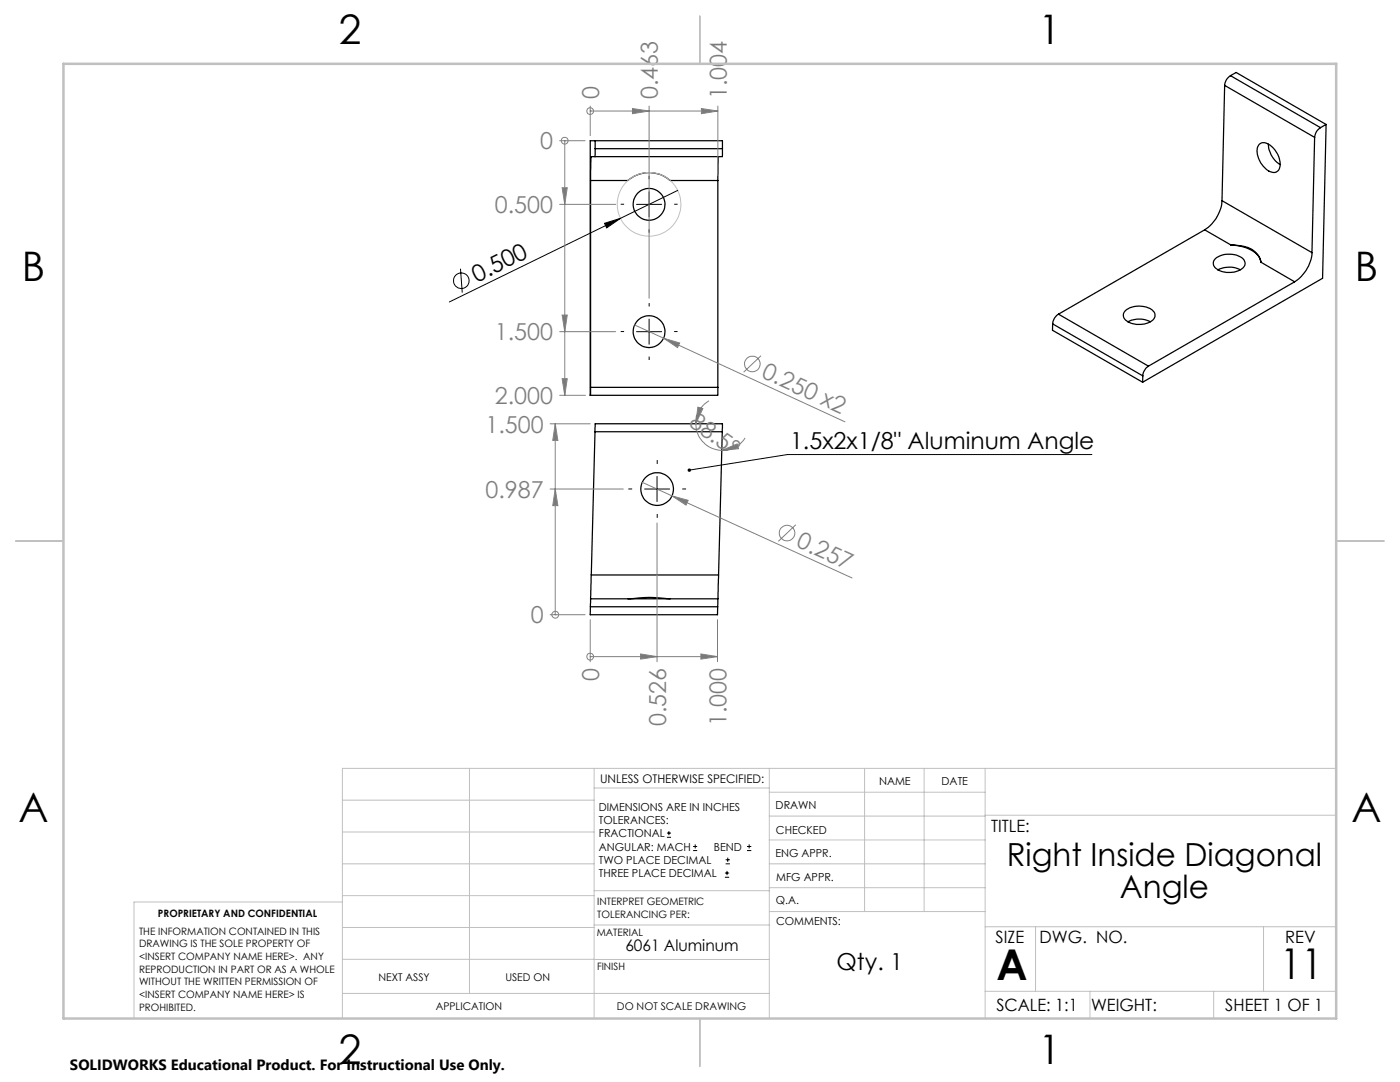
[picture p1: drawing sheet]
<svg xmlns="http://www.w3.org/2000/svg" width="279mm" height="216mm" viewBox="0 0 279 216" stroke-linecap="round" stroke-linejoin="round" font-family="sans-serif">
<g fill="none" stroke="#000" stroke-width=".25">
<path d="M244.4 17l18 10.4M244.4 17l-.5 23M245.6 15.1a2.45 2.45 0 0 0-1.2 1.9M245.6 15.1l17.9 10.4M245.6 15.1l1.1-.6 18 10.3M117.9 36h7.4a6.4 6.4 0 0 1 8.4 0h9.6M117.9 36v41.3M118.8 29.7l-.1 1.6M118.8 29.7h25.4M118.8 28.1v1.6M143.3 36v41.3M143.4 31.3l-.1 4.7"/>
<path d="M144.2 29.7l-.1 1.6h-26.1l-.1 4.7M144.2 29.7v-1.6h-26.4v50.8h25.4l.1-1.6M251.3 28.8a1.72 1.72 0 0 1 2.4 .4 4.3 4.3 0 0 1 1.5 4.7 1.79 1.79 0 0 1-2.8-.5 4.2 4.2 0 0 1-1.3-4.4zM253.1 28.8a5 5 0 0 0 2.4 4M262.4 27.4l-.6 23M263.5 25.5a2.45 2.45 0 0 0-1.1 1.9M264.7 24.8l-1.2 .7M264.7 24.8l-.8 30.7-35.9 20.8M240.4 45.9l5.3 3M240.4 45.9l-29.2 16.8M242.4 51.8a4.5 4.5 0 0 1 5.9 .1 1.39 1.39 0 0 1-1 2 4.3 4.3 0 0 1-5-.8l-.2-.7zM243.1 53.8a5 5 0 0 1 4.4 0"/>
<path d="M243.9 40a7.7 7.7 0 0 1-3.5 5.9M243.9 40l17.9 10.4M245.7 48.9a6.9 6.9 0 0 1 5.6 2.5l.3 .9M245.7 48.9h.5a5.8 5.8 0 0 1 4.8 1.9l.4 .5 .2 1M251.6 52.3l6.8 3.9M258.4 56.2l-29.2 16.9M261.8 50.4a7.7 7.7 0 0 1-3.4 5.8M117.9 77.3l-.1 1.6M117.9 77.3h25.4M210.1 64.6l18 10.4M210.1 64.6l-.1 1.3 18 10.4M211.2 62.7a2.45 2.45 0 0 0-1.1 1.9"/>
<path d="M211.2 62.7l18 10.4M224.7 61.9a4.5 4.5 0 0 1 5.6 .4 1.54 1.54 0 0 1-1.2 2.2 4.3 4.3 0 0 1-4.8-1.1l-.1-.9zM225.1 64.2a5 5 0 0 1 4.5 0M228.1 75l-.1 1.3M229.2 73.1a2.55 2.55 0 0 0-1.1 1.9M118.7 86.1l.1-1.5h25.4l-.1 1.5M118.7 86.1h25.4M118.7 86.1l-.7 28.6M144.1 86.1l-.7 28.6M117.9 119.5l-.1 1.6M117.9 119.5h25.4M118 114.7l-.1 4.8"/>
<path d="M118 114.7h25.4M125.3 119.5a31.6 31.6 0 0 1 8.4 0M143.3 119.5l-.1 1.6M143.4 114.7l-.1 4.8M117.8 121.1v1.6h25.4v-1.6M117.8 121.1h25.4"/>
<circle cx="129.5" cy="40.8" r="3.2"/>
<circle cx="129.5" cy="66.2" r="3.2"/>
<circle cx="131.2" cy="97.6" r="3.3"/>
</g>
<g fill="none" stroke="#808080" stroke-width=".2">
<path d="M111.7 28.1h5.1M112.2 37.5h1l-.5 3.3zM112.7 28.1h.1M112.7 28.1v50.8M117.8 22.2h.1M117.8 21.2v5.9M117.8 22.2h25.5M126.2 21.7l3.3 .5-3.3 .5zM129.5 21.2v38.3M140 21.7l3.3 .5-3.3 .5zM143.3 21.2v13.8M111.7 40.8h11.2"/>
<path d="M111.7 66.2h11.2M111.7 78.9h5.1M112.2 62.9h1l-.5 3.3zM112.2 75.6h1l-.5 3.3zM126.6 64.8l5.8 2.7M132.4 67.5l3.2 .9-.4 1zM132.4 67.5l36.2 16.7M141.5 80a5.3 5.3 0 0 0-2.6 4.6M151.9 71l-3.5 3.3M109.8 97.6h14.6M109.8 84.6h8M110.8 97.6l.5 3.3h-1z"/>
<path d="M110.8 84.6l.5 3.3h-1zM110.8 84.6v38.1M128.2 96.2l41.8 19.1M134.1 99l3.2 .8-.4 1zM138.9 84.6a5.4 5.4 0 0 0 5.1 5.3M139.3 81.2l1 .3-1.4 3.1zM144 89.9l3.1-1.3 .3 .9zM148.7 87.4a5.3 5.3 0 0 1-4.7 2.5M131.1 104.4v27.6M158.8 104.7l-3.5 3.3M109.8 122.7h7M110.8 122.7h.1"/>
<path d="M117.8 131h.1M117.8 123.6v8.4M117.8 131h25.4M127.8 130.5l3.3 .5-3.3 .5zM139.9 130.5l3.3 .5-3.3 .5zM143.2 123.6v8.4"/>
<circle cx="112.7" cy="28.1" r=".68"/>
<circle cx="117.8" cy="22.2" r=".68"/>
<circle cx="150.1" cy="72.6" r="1.55"/>
<circle cx="157.1" cy="106.4" r="1.56"/>
<circle cx="110.8" cy="122.7" r=".68"/>
<circle cx="117.8" cy="131" r=".69"/>
</g>
<g fill="none" stroke="#000" stroke-width=".2">
<path d="M129.5 38.3v5M135.3 38l-11.5 5.6M91.9 53.6l.4 4.8M120.6 44.6l3.2-1-2.7 1.9zM123.8 43.6l-34.1 16.7M127 40.8h5M127 66.2h5M129.5 63.7v5M128.7 97.6h4.9M131.1 95.1v5M217.9 90.7h-60.7l-19.6 3.1M133.1 167.1h.8"/>
<path d="M133.1 166.2h.8M133.5 165.8v.9M138.3 169.7h.8M138.3 168.9h.8M138.7 168.5v.8M144.7 175h.8M144.7 174.2h.8M144.8 172.4h.9M144.8 171.6h.9M145.1 173.8v.8M145.2 171.1v.9M149.1 169.7h.8"/>
<path d="M149.1 168.9h.8M149.5 168.5v.8"/>
<circle cx="92.1" cy="56" r="1.55"/>
</g>
<g fill="none" stroke="#c0c0c0" stroke-width=".2">
<path d="M68.3 159.7h50.3M93.7 153.3v44.9M118.6 153.3v49.9M118.6 157.2h34.9M153.5 153.3v49.9M153.5 158.1h43.1M172.5 153.3v28.6M184.4 153.3v28.6M196.6 153.3v49.9M266.7 153.3h-198.4v49.9M68.3 178.7h50.3M68.3 172.4h50.3"/>
<path d="M68.3 166h50.3M68.3 180h-41.6v23.2M118.6 177.7h35M153.5 167.6h43.1M153.5 162.8h43.1M153.5 172.4h43.1M153.5 177.1h43.1M196.6 162.7h70.1M68.3 198.2h85.2M68.3 191.4l85.2 .1M68.3 185.1h50.3M118.6 184.6h35"/>
<path d="M153.6 181.9h43M196.6 197.8h70.1M196.6 184.9h70.1M206.7 184.9v12.9M217.5 197.8v5.4M242.2 197.8v5.4M252.2 184.9v12.9"/>
<circle cx="129.5" cy="40.8" r="6.4"/>
</g>
<path d="M129.6 35.8v-.7M124.6 40.8h-.7M129.6 45.8v.6M134.6 40.8h.6M124.6 66.2h-.7M129.6 61.2v-.7M129.6 71.2v.6M134.6 66.2h.6M126.2 97.6h-.8M131.2 92.6v-.8M136.2 97.6h.7M131.2 102.6v.7" fill="none" stroke="#000" stroke-width=".2" stroke-dasharray="15.2 1.3 1.3 1.3" stroke-linecap="butt"/>
<path d="M139.7 3.2v9.5M3.1 107.9h9.6M266.7 107.9h9.5M139.7 203.2v9.6" fill="none" stroke="#c0c0c0" stroke-width=".25"/>
<path d="M12.7 12.7h254v190.5h-254z" fill="none" stroke="#c0c0c0" stroke-width=".5"/>
<path d="M137.3 93.6a.34 .34 0 0 1 .6 0 .34 .34 0 0 1-.2 .5 .34 .34 0 0 1-.5-.2l.4-.1-.4 .1z" fill="#000"/>
<g fill="#808080">
<path d="M132.4 67.5l3.2 .9-.4 1z"/>
<path d="M134.1 99l3.2 .8-.4 1z"/>
<path d="M139.3 81.2l1 .3-1.4 3.1zM144 89.9l3.1-1.3 .3 .9z"/>
</g>
<path d="M120.6 44.6l3.2-1-2.7 1.9z" fill="#000"/>
<g fill="#808080">
<path d="M112.2 37.5h1l-.5 3.3zM112.2 62.9h1l-.5 3.3zM112.2 75.6h1l-.5 3.3z"/>
<path d="M110.8 97.6l.5 3.3h-1zM110.8 84.6l.5 3.3h-1z"/>
<path d="M126.2 21.7l3.3 .5-3.3 .5zM140 21.7l3.3 .5-3.3 .5z"/>
<path d="M127.8 130.5l3.3 .5-3.3 .5zM139.9 130.5l3.3 .5-3.3 .5z"/>
</g>
<g font-size="8.5">
<text x="198.9" y="195.5">A</text>
<text x="255.5" y="195.4">11</text>
</g>
<g font-size="8.1">
<text x="67.6" y="8.9">2</text>
<text x="207.3" y="8.9">1</text>
<text x="4.4" y="56.2">B</text>
<text x="270.4" y="56.2">B</text>
<text x="3.7" y="164.1">A</text>
<text x="269.7" y="164.1">A</text>
<text x="67.6" y="212.4">2</text>
<text x="207.3" y="212.4">1</text>
</g>
<g font-size="6.3">
<text x="200.9" y="172.9">Right Inside Diagonal</text>
<text x="223.5" y="179.2">Angle</text>
</g>
<g font-size="4.7" fill="#808080">
<text x="119.6" y="19.8" transform="rotate(-90 119.6 19.8)">0</text>
<text x="131.3" y="19.8" transform="rotate(-90 131.3 19.8)">0.463</text>
<text x="145.1" y="19.8" transform="rotate(-90 145.1 19.8)">1.004</text>
<text x="107.8" y="29.8">0</text>
<text x="98.8" y="42.5">0.500</text>
<text x="98.8" y="67.9">1.500</text>
<text x="151.8" y="75.2" transform="rotate(25 151.8 75.2)">0.250 x2</text>
<text x="98.8" y="80.6">2.000</text>
<text x="96.9" y="86.3">1.500</text>
<text x="137.3" y="84.9" transform="rotate(35 137.3 84.9)">88.5°</text>
<text x="96.9" y="99.3">0.987</text>
<text x="158.7" y="109" transform="rotate(25 158.7 109)">0.257</text>
<text x="105.9" y="124.4">0</text>
<text x="119.6" y="135.9" transform="rotate(-90 119.6 135.9)">0</text>
<text x="132.9" y="144.9" transform="rotate(-90 132.9 144.9)">0.526</text>
<text x="145" y="144.9" transform="rotate(-90 145 144.9)">1.000</text>
</g>
<g font-size="4.7">
<text x="95.1" y="56.4" transform="rotate(-26 95.1 56.4)">0.500</text>
<text x="157.7" y="89.7">1.5x2x1/8&quot; Aluminum Angle</text>
<text x="166.9" y="193.5">Qty. 1</text>
</g>
<g font-size="3.4">
<text x="197.8" y="166">TITLE:</text>
<text x="198.7" y="188.1">SIZE</text>
<text x="207.5" y="188.1">DWG. NO.</text>
<text x="256.5" y="188.2">REV</text>
<text x="198.8" y="201.7">SCALE: 1:1</text>
<text x="217.7" y="201.8">WEIGHT:</text>
<text x="244.5" y="201.7">SHEET 1 OF 1</text>
</g>
<text font-size="3.2" x="124.8" y="189.8">6061 Aluminum</text>
<text font-size="3" x="14" y="213.5">SOLIDWORKS Educational Product. For Instructional Use Only.</text>
<text font-size="2.4" x="119.8" y="156.2">UNLESS OTHERWISE SPECIFIED:</text>
<g font-size="2.2">
<text x="119.5" y="161.8">DIMENSIONS ARE IN INCHES</text>
<text x="154.8" y="161.4">DRAWN</text>
<text x="175.4" y="156.6">NAME</text>
<text x="187.9" y="156.7">DATE</text>
<text x="119.5" y="164.4">TOLERANCES:</text>
<text x="119.5" y="167.1">FRACTIONAL</text>
<text x="154.9" y="166.3">CHECKED</text>
<text x="119.5" y="169.7">ANGULAR: MACH</text>
<text x="119.5" y="172.4">TWO PLACE DECIMAL</text>
<text x="142.5" y="169.7">BEND</text>
<text x="154.8" y="171">ENG APPR.</text>
<text x="119.5" y="175">THREE PLACE DECIMAL</text>
<text x="154.9" y="175.7">MFG APPR.</text>
<text x="154.9" y="180.4">Q.A.</text>
<text x="154.9" y="184.6">COMMENTS:</text>
</g>
<g font-size="2.1">
<text x="75.5" y="195.7">NEXT ASSY</text>
<text x="100.9" y="195.7">USED ON</text>
<text x="86.9" y="201.5">APPLICATION</text>
<text x="123.1" y="201.6">DO NOT SCALE DRAWING</text>
</g>
<g font-size="2">
<text x="31.5" y="182.9">PROPRIETARY AND CONFIDENTIAL</text>
<text x="119.2" y="180.6">INTERPRET GEOMETRIC</text>
<text x="119.2" y="183.1">TOLERANCING PER:</text>
<text x="27.8" y="186.5">THE INFORMATION CONTAINED IN THIS</text>
<text x="27.8" y="189">DRAWING IS THE SOLE PROPERTY OF</text>
<text x="27.8" y="191.6">&lt;INSERT COMPANY NAME HERE&gt;. ANY</text>
<text x="119.1" y="186.7">MATERIAL</text>
<text x="27.8" y="194.1">REPRODUCTION IN PART OR AS A WHOLE</text>
<text x="27.8" y="196.6">WITHOUT THE WRITTEN PERMISSION OF</text>
<text x="119.1" y="193.5">FINISH</text>
<text x="27.8" y="199.1">&lt;INSERT COMPANY NAME HERE&gt; IS</text>
<text x="27.8" y="201.7">PROHIBITED.</text>
</g>
</svg>
